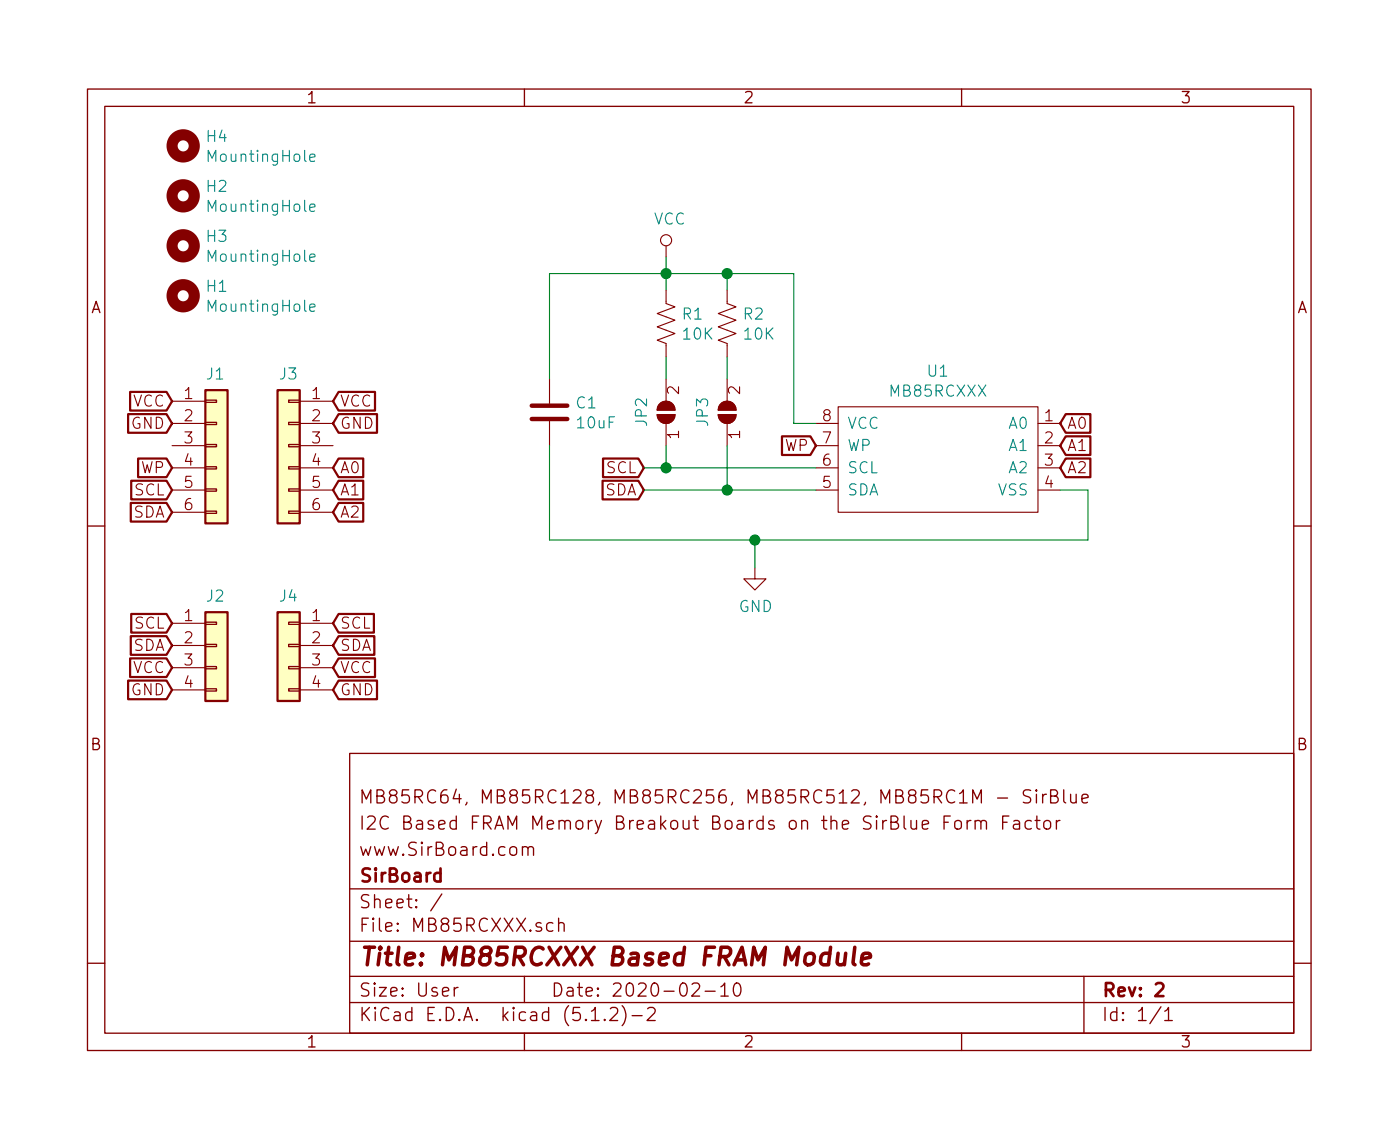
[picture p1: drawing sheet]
EESchema Schematic File Version 4
LIBS:MB85RCXXX-cache
EELAYER 29 0
EELAYER END
$Descr User 6299 5118
encoding utf-8
Sheet 1 1
Title "MB85RCXXX Based FRAM Module"
Date "2020-02-10"
Rev "2"
Comp "SirBoard"
Comment1 "www.SirBoard.com"
Comment2 "I2C Protocol FRAM Memory Breakout Boards Based on the SirBlue Form Factor"
Comment3 "MB85RC64, MB85RC128, MB85RC256, MB85RC512, MB85RC1M - SirBlue"
Comment4 ""
$EndDescr
Text GLabel 1500 3100 2    50   Input ~ 0
GND
Text GLabel 1500 3000 2    50   Input ~ 0
VCC
Text GLabel 775  3100 0    50   Input ~ 0
GND
Text GLabel 775  3000 0    50   Input ~ 0
VCC
$Comp
L Connector_Generic:Conn_01x04 J4
U 1 1
P 1300 2900
F 0 "J4" H 1300 3125 50  0000 C CNN
F 1 "Conn_01x04" H 1379 2802 50  0001 L CNN
F 2 "SirBoardLibrary:SirBlue_Connector" H 1300 2900 50  0001 C CNN
F 3 "~" H 1300 2900 50  0001 C CNN
F 4 "C160404" H 1300 2900 50  0001 C CNN "Part"
	1    1300 2900
	-1   0    0    -1  
$EndComp
$Comp
L Connector_Generic:Conn_01x04 J2
U 1 1
P 975 2900
F 0 "J2" H 925 3125 50  0000 L CNN
F 1 "Conn_01x04" H 1054 2802 50  0001 L CNN
F 2 "SirBoardLibrary:SirBlue_Connector" H 975 2900 50  0001 C CNN
F 3 "~" H 975 2900 50  0001 C CNN
F 4 "C160404" H 975 2900 50  0001 C CNN "Part"
	1    975  2900
	1    0    0    -1  
$EndComp
$Comp
L Connector_Generic:Conn_01x06 J3
U 1 1
P 1300 2000
F 0 "J3" H 1300 2325 50  0000 C CNN
F 1 "Conn_01x06" H 1379 1902 50  0001 L CNN
F 2 "Connector_PinHeader_2.54mm:PinHeader_1x06_P2.54mm_Vertical" H 1300 2000 50  0001 C CNN
F 3 "~" H 1300 2000 50  0001 C CNN
	1    1300 2000
	-1   0    0    -1  
$EndComp
$Comp
L Connector_Generic:Conn_01x06 J1
U 1 1
P 975 2000
F 0 "J1" H 925 2325 50  0000 L CNN
F 1 "Conn_01x06" H 1054 1902 50  0001 L CNN
F 2 "Connector_PinHeader_2.54mm:PinHeader_1x06_P2.54mm_Vertical" H 975 2000 50  0001 C CNN
F 3 "~" H 975 2000 50  0001 C CNN
	1    975  2000
	1    0    0    -1  
$EndComp
$Comp
L Mechanical:MountingHole H1
U 1 1
P 825 1325
F 0 "H1" H 925 1370 50  0000 L CNN
F 1 "MountingHole" H 925 1280 50  0000 L CNN
F 2 "SirBoardLibrary:MountingHole_M2.5_SirBoard" H 825 1325 50  0001 C CNN
F 3 "~" H 825 1325 50  0001 C CNN
	1    825  1325
	1    0    0    -1  
$EndComp
$Comp
L Mechanical:MountingHole H2
U 1 1
P 825 875
F 0 "H2" H 925 920 50  0000 L CNN
F 1 "MountingHole" H 925 830 50  0000 L CNN
F 2 "SirBoardLibrary:MountingHole_M2.5_SirBoard" H 825 875 50  0001 C CNN
F 3 "~" H 825 875 50  0001 C CNN
	1    825  875 
	1    0    0    -1  
$EndComp
Text GLabel 775  1900 0    50   Input ~ 0
GND
$Comp
L Mechanical:MountingHole H3
U 1 1
P 825 1100
F 0 "H3" H 925 1145 50  0000 L CNN
F 1 "MountingHole" H 925 1055 50  0000 L CNN
F 2 "SirBoardLibrary:MountingHole_M2.5_SirBoard" H 825 1100 50  0001 C CNN
F 3 "~" H 825 1100 50  0001 C CNN
	1    825  1100
	1    0    0    -1  
$EndComp
$Comp
L Mechanical:MountingHole H4
U 1 1
P 825 650
F 0 "H4" H 925 695 50  0000 L CNN
F 1 "MountingHole" H 925 605 50  0000 L CNN
F 2 "SirBoardLibrary:MountingHole_M2.5_SirBoard" H 825 650 50  0001 C CNN
F 3 "~" H 825 650 50  0001 C CNN
	1    825  650 
	1    0    0    -1  
$EndComp
Text GLabel 775  1800 0    50   Input ~ 0
VCC
$Comp
L power:GND #PWR0106
U 1 1
P 3400 2550
F 0 "#PWR0106" H 3400 2300 50  0001 C CNN
F 1 "GND" H 3404 2378 50  0000 C CNN
F 2 "" H 3400 2550 50  0001 C CNN
F 3 "" H 3400 2550 50  0001 C CNN
	1    3400 2550
	1    0    0    -1  
$EndComp
Text GLabel 2900 2200 0    50   Input ~ 0
SDA
Text GLabel 2900 2100 0    50   Input ~ 0
SCL
$Comp
L Device:R_US R2
U 1 1
P 3275 1450
F 0 "R2" H 3343 1495 50  0000 L CNN
F 1 "10K" H 3343 1405 50  0000 L CNN
F 2 "Resistor_SMD:R_0603_1608Metric" V 3315 1440 50  0001 C CNN
F 3 "~" H 3275 1450 50  0001 C CNN
F 4 "C99198" H 3275 1450 50  0001 C CNN "Part"
	1    3275 1450
	1    0    0    -1  
$EndComp
$Comp
L Device:R_US R1
U 1 1
P 3000 1450
F 0 "R1" H 3068 1495 50  0000 L CNN
F 1 "10K" H 3068 1405 50  0000 L CNN
F 2 "Resistor_SMD:R_0603_1608Metric" V 3040 1440 50  0001 C CNN
F 3 "~" H 3000 1450 50  0001 C CNN
F 4 "C99198" H 3000 1450 50  0001 C CNN "Part"
	1    3000 1450
	1    0    0    -1  
$EndComp
Wire Wire Line
	3000 1300 3000 1225
Wire Wire Line
	3275 1300 3275 1225
$Comp
L Device:C C1
U 1 1
P 2475 1850
F 0 "C1" H 2590 1895 50  0000 L CNN
F 1 "10uF" H 2590 1805 50  0000 L CNN
F 2 "Capacitor_SMD:C_0805_2012Metric" H 2513 1700 50  0001 C CNN
F 3 "~" H 2475 1850 50  0001 C CNN
F 4 "C95841" H 2475 1850 50  0001 C CNN "Part"
	1    2475 1850
	1    0    0    -1  
$EndComp
$Comp
L Jumper:SolderJumper_2_Open JP2
U 1 1
P 3000 1850
F 0 "JP2" H 3000 1963 50  0000 C CNN
F 1 "SolderJumper_2_Open" H 3000 1963 50  0001 C CNN
F 2 "Jumper:SolderJumper-2_P1.3mm_Open_RoundedPad1.0x1.5mm" H 3000 1850 50  0001 C CNN
F 3 "~" H 3000 1850 50  0001 C CNN
	1    3000 1850
	0    -1   -1   0   
$EndComp
$Comp
L Jumper:SolderJumper_2_Open JP3
U 1 1
P 3275 1850
F 0 "JP3" H 3275 1963 50  0000 C CNN
F 1 "SolderJumper_2_Open" H 3275 1963 50  0001 C CNN
F 2 "Jumper:SolderJumper-2_P1.3mm_Open_RoundedPad1.0x1.5mm" H 3275 1850 50  0001 C CNN
F 3 "~" H 3275 1850 50  0001 C CNN
	1    3275 1850
	0    -1   -1   0   
$EndComp
Wire Wire Line
	3275 1700 3275 1600
Wire Wire Line
	3000 1600 3000 1700
Connection ~ 3000 2100
Connection ~ 3275 2200
Wire Wire Line
	2900 2100 3000 2100
Wire Wire Line
	2900 2200 3275 2200
Wire Wire Line
	3000 2000 3000 2100
Wire Wire Line
	3275 2000 3275 2200
Wire Wire Line
	3000 1225 3275 1225
Text GLabel 1500 1900 2    50   Input ~ 0
GND
Text GLabel 1500 1800 2    50   Input ~ 0
VCC
Wire Wire Line
	3000 2100 3675 2100
Wire Wire Line
	3275 2200 3675 2200
Text GLabel 1500 2100 2    50   Input ~ 0
A0
Text GLabel 775  2100 0    50   Input ~ 0
WP
Text GLabel 775  2300 0    50   Input ~ 0
SDA
Text GLabel 775  2200 0    50   Input ~ 0
SCL
Text GLabel 1500 2900 2    50   Input ~ 0
SDA
Text GLabel 1500 2800 2    50   Input ~ 0
SCL
Text GLabel 775  2900 0    50   Input ~ 0
SDA
Text GLabel 775  2800 0    50   Input ~ 0
SCL
$Comp
L SirBoard_Library:MB85RCXXX U1
U 1 1
P 4225 2100
F 0 "U1" H 4225 2538 50  0000 C CNN
F 1 "MB85RCXXX" H 4225 2448 50  0000 C CNN
F 2 "Package_SO:SOIC-8_3.9x4.9mm_P1.27mm" H 4225 2100 50  0001 C CNN
F 3 "" H 4225 2100 50  0001 C CNN
F 4 "C47538" H 4225 2100 50  0001 C CNN "Part"
	1    4225 2100
	-1   0    0    -1  
$EndComp
Text GLabel 3675 2000 0    50   Input ~ 0
WP
$Comp
L power:VCC #PWR0101
U 1 1
P 3000 1150
F 0 "#PWR0101" H 3000 1000 50  0001 C CNN
F 1 "VCC" H 3017 1323 50  0000 C CNN
F 2 "" H 3000 1150 50  0001 C CNN
F 3 "" H 3000 1150 50  0001 C CNN
	1    3000 1150
	1    0    0    -1  
$EndComp
Wire Wire Line
	3000 1150 3000 1225
Connection ~ 3000 1225
Wire Wire Line
	3275 1225 3575 1225
Wire Wire Line
	3575 1225 3575 1900
Wire Wire Line
	3575 1900 3675 1900
Connection ~ 3275 1225
Wire Wire Line
	3000 1225 2475 1225
Wire Wire Line
	2475 1700 2475 1225
Wire Wire Line
	2475 2000 2475 2425
Wire Wire Line
	2475 2425 3400 2425
Wire Wire Line
	3400 2425 4900 2425
Connection ~ 3400 2425
Wire Wire Line
	3400 2425 3400 2550
Wire Wire Line
	4775 2200 4900 2200
Wire Wire Line
	4900 2200 4900 2425
Text GLabel 1500 2200 2    50   Input ~ 0
A1
Text GLabel 1500 2300 2    50   Input ~ 0
A2
Text GLabel 4775 1900 2    50   Input ~ 0
A0
Text GLabel 4775 2000 2    50   Input ~ 0
A1
Text GLabel 4775 2100 2    50   Input ~ 0
A2
$EndSCHEMATC
